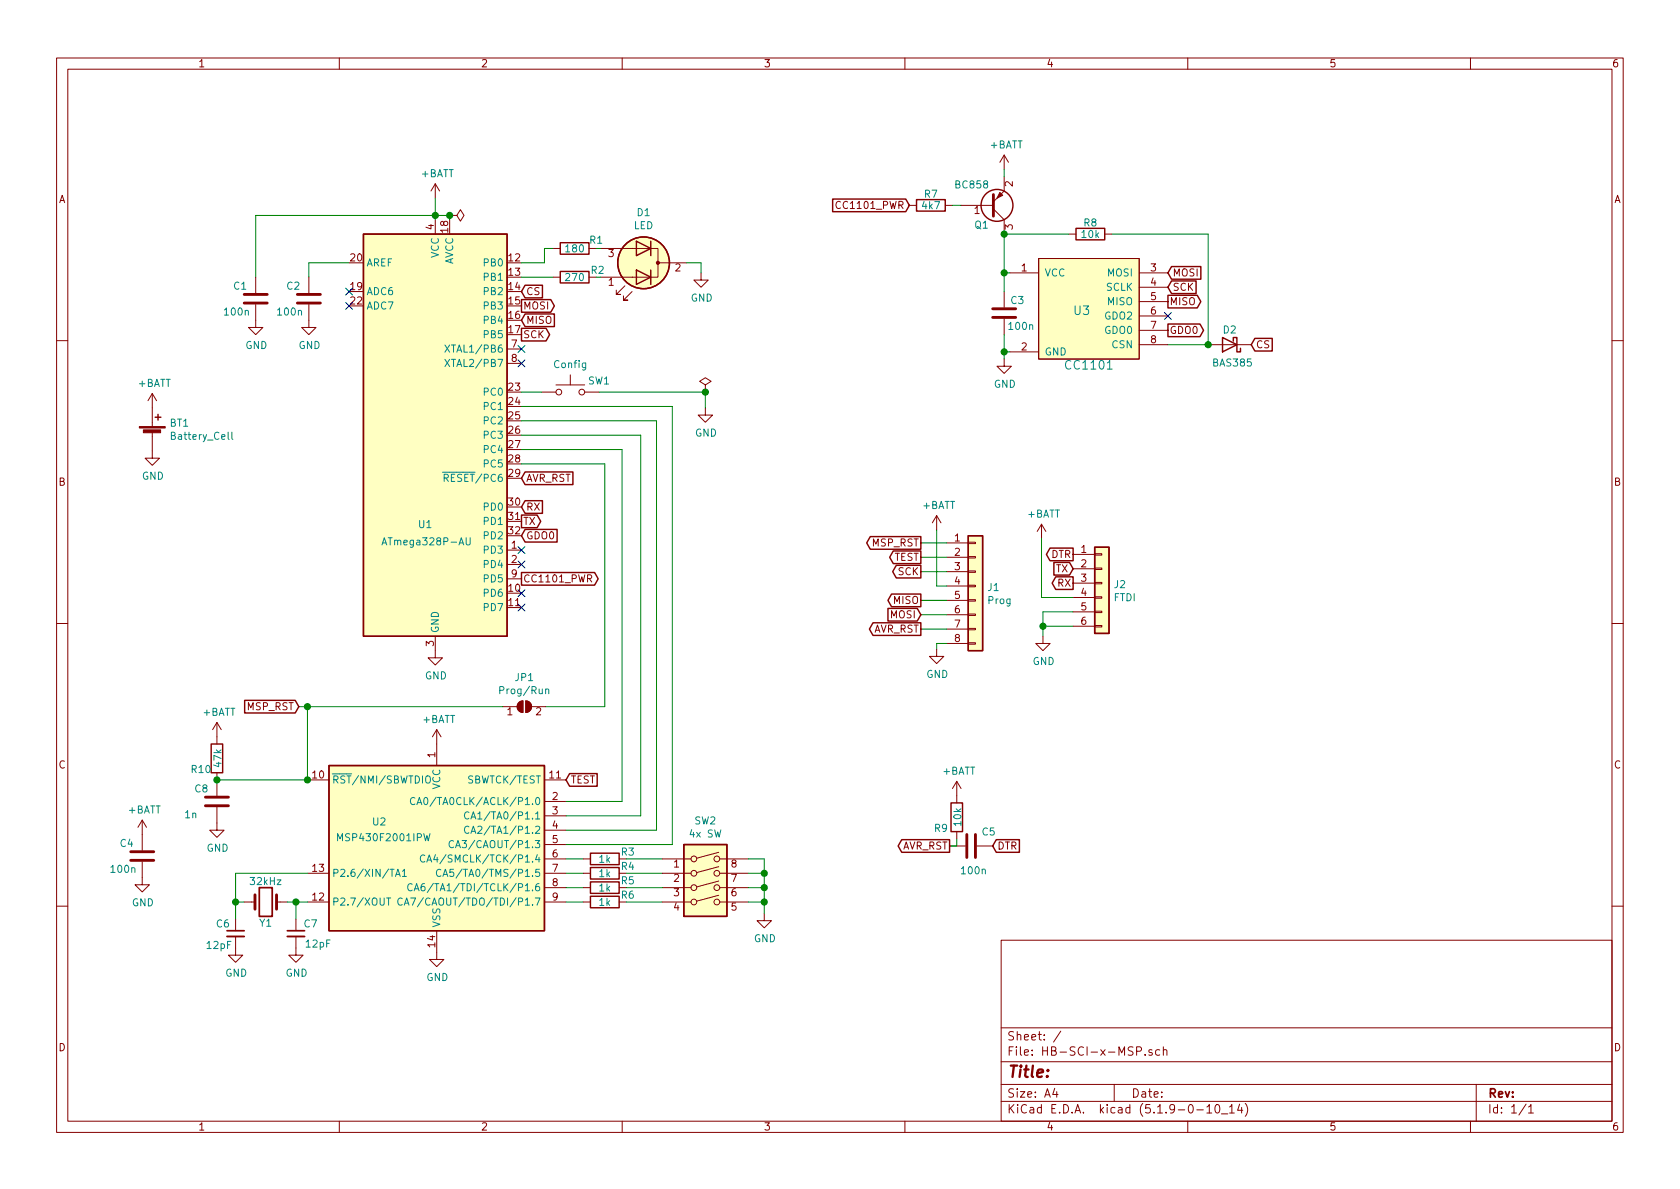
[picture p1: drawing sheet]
EESchema Schematic File Version 4
EELAYER 30 0
EELAYER END
$Descr A4 11693 8268
encoding utf-8
Sheet 1 1
Title ""
Date ""
Rev ""
Comp ""
Comment1 ""
Comment2 ""
Comment3 ""
Comment4 ""
$EndDescr
$Comp
L MCU_Texas_MSP430:MSP430F2001IPW U2
U 1 1
P 3040 5870
F 0 "U2" H 2640 6030 50  0000 C CNN
F 1 "MSP430F2001IPW" H 2670 5920 50  0000 C CNN
F 2 "Package_SO:TSSOP-14_4.4x5mm_P0.65mm" H 2490 5220 50  0001 C CIN
F 3 "http://www.ti.com/lit/ds/symlink/msp430f2001.pdf" H 3040 5870 50  0001 C CNN
	1    3040 5870
	1    0    0    -1  
$EndComp
$Comp
L MCU_Microchip_ATmega:ATmega328P-AU U1
U 1 1
P 3030 3020
F 0 "U1" H 2960 2400 50  0000 C CNN
F 1 "ATmega328P-AU" H 2970 2280 50  0000 C CNN
F 2 "Package_QFP:TQFP-32_7x7mm_P0.8mm" H 3030 3020 50  0001 C CIN
F 3 "http://ww1.microchip.com/downloads/en/DeviceDoc/ATmega328_P%20AVR%20MCU%20with%20picoPower%20Technology%20Data%20Sheet%2040001984A.pdf" H 3030 3020 50  0001 C CNN
	1    3030 3020
	1    0    0    -1  
$EndComp
$Comp
L cc1101:CC1101 U3
U 1 1
P 7330 2440
F 0 "U3" H 7530 2730 60  0000 C CNN
F 1 "CC1101" H 7580 2350 60  0000 C CNN
F 2 "additional:CC1101_Pads" H 7330 2440 60  0001 C CNN
F 3 "" H 7330 2440 60  0001 C CNN
	1    7330 2440
	1    0    0    -1  
$EndComp
$Comp
L power:GND #PWR0101
U 1 1
P 3030 4520
F 0 "#PWR0101" H 3030 4270 50  0001 C CNN
F 1 "GND" H 3035 4347 50  0000 C CNN
F 2 "" H 3030 4520 50  0001 C CNN
F 3 "" H 3030 4520 50  0001 C CNN
	1    3030 4520
	1    0    0    -1  
$EndComp
$Comp
L power:GND #PWR0102
U 1 1
P 3040 6620
F 0 "#PWR0102" H 3040 6370 50  0001 C CNN
F 1 "GND" H 3045 6447 50  0000 C CNN
F 2 "" H 3040 6620 50  0001 C CNN
F 3 "" H 3040 6620 50  0001 C CNN
	1    3040 6620
	1    0    0    -1  
$EndComp
$Comp
L power:GND #PWR0103
U 1 1
P 6990 2490
F 0 "#PWR0103" H 6990 2240 50  0001 C CNN
F 1 "GND" H 6995 2317 50  0000 C CNN
F 2 "" H 6990 2490 50  0001 C CNN
F 3 "" H 6990 2490 50  0001 C CNN
	1    6990 2490
	1    0    0    -1  
$EndComp
Wire Wire Line
	7030 2440 6990 2440
Wire Wire Line
	6990 2440 6990 2490
Wire Wire Line
	6990 1890 7030 1890
Wire Wire Line
	3130 1520 3130 1490
Wire Wire Line
	3130 1490 3030 1490
Connection ~ 3030 1490
Wire Wire Line
	3030 1490 3030 1520
$Comp
L Device:R R8
U 1 1
P 7590 1620
F 0 "R8" V 7510 1620 50  0000 C CNN
F 1 "10k" V 7590 1620 50  0000 C CNN
F 2 "Resistor_SMD:R_0805_2012Metric_Pad1.15x1.40mm_HandSolder" V 7520 1620 50  0001 C CNN
F 3 "~" H 7590 1620 50  0001 C CNN
	1    7590 1620
	0    1    1    0   
$EndComp
Wire Wire Line
	7440 1620 6990 1620
Wire Wire Line
	6990 1620 6990 1890
Wire Wire Line
	8130 2390 8410 2390
Wire Wire Line
	8410 2390 8410 1620
Wire Wire Line
	8410 1620 7740 1620
Connection ~ 6990 1890
$Comp
L power:+BATT #PWR0105
U 1 1
P 3030 1370
F 0 "#PWR0105" H 3030 1220 50  0001 C CNN
F 1 "+BATT" H 3045 1543 50  0000 C CNN
F 2 "" H 3030 1370 50  0001 C CNN
F 3 "" H 3030 1370 50  0001 C CNN
	1    3030 1370
	1    0    0    -1  
$EndComp
Wire Wire Line
	3030 1370 3030 1490
NoConn ~ 2430 2020
NoConn ~ 2430 2120
Wire Wire Line
	2430 1820 2150 1820
Wire Wire Line
	2150 1820 2150 1920
$Comp
L Device:C C2
U 1 1
P 2150 2070
F 0 "C2" H 1990 2160 50  0000 L CNN
F 1 "100n" H 1920 1980 50  0000 L CNN
F 2 "Capacitor_SMD:C_0805_2012Metric_Pad1.15x1.40mm_HandSolder" H 2188 1920 50  0001 C CNN
F 3 "~" H 2150 2070 50  0001 C CNN
	1    2150 2070
	1    0    0    -1  
$EndComp
$Comp
L power:GND #PWR0106
U 1 1
P 2150 2220
F 0 "#PWR0106" H 2150 1970 50  0001 C CNN
F 1 "GND" H 2155 2047 50  0000 C CNN
F 2 "" H 2150 2220 50  0001 C CNN
F 3 "" H 2150 2220 50  0001 C CNN
	1    2150 2220
	1    0    0    -1  
$EndComp
Wire Wire Line
	3030 1490 1780 1490
Wire Wire Line
	1780 1490 1780 1920
$Comp
L Device:C C1
U 1 1
P 1780 2070
F 0 "C1" H 1620 2160 50  0000 L CNN
F 1 "100n" H 1550 1980 50  0000 L CNN
F 2 "Capacitor_SMD:C_0805_2012Metric_Pad1.15x1.40mm_HandSolder" H 1818 1920 50  0001 C CNN
F 3 "~" H 1780 2070 50  0001 C CNN
	1    1780 2070
	1    0    0    -1  
$EndComp
$Comp
L power:GND #PWR0107
U 1 1
P 1780 2220
F 0 "#PWR0107" H 1780 1970 50  0001 C CNN
F 1 "GND" H 1785 2047 50  0000 C CNN
F 2 "" H 1780 2220 50  0001 C CNN
F 3 "" H 1780 2220 50  0001 C CNN
	1    1780 2220
	1    0    0    -1  
$EndComp
$Comp
L Device:R R1
U 1 1
P 4000 1720
F 0 "R1" V 3940 1870 50  0000 C CNN
F 1 "180" V 4000 1720 50  0000 C CNN
F 2 "Resistor_SMD:R_0805_2012Metric_Pad1.15x1.40mm_HandSolder" V 3930 1720 50  0001 C CNN
F 3 "~" H 4000 1720 50  0001 C CNN
	1    4000 1720
	0    1    1    0   
$EndComp
$Comp
L Device:R R2
U 1 1
P 4000 1920
F 0 "R2" V 3950 2080 50  0000 C CNN
F 1 "270" V 4000 1920 50  0000 C CNN
F 2 "Resistor_SMD:R_0805_2012Metric_Pad1.15x1.40mm_HandSolder" V 3930 1920 50  0001 C CNN
F 3 "~" H 4000 1920 50  0001 C CNN
	1    4000 1920
	0    1    1    0   
$EndComp
$Comp
L Device:LED_Dual_ACA D1
U 1 1
P 4480 1820
F 0 "D1" H 4480 1473 50  0000 C CNN
F 1 "LED" H 4480 1564 50  0000 C CNN
F 2 "LED_THT:LED_D3.0mm-3" H 4480 1820 50  0001 C CNN
F 3 "~" H 4480 1820 50  0001 C CNN
	1    4480 1820
	-1   0    0    1   
$EndComp
Wire Wire Line
	4150 1720 4180 1720
Wire Wire Line
	4150 1920 4180 1920
$Comp
L power:GND #PWR0108
U 1 1
P 4880 1890
F 0 "#PWR0108" H 4880 1640 50  0001 C CNN
F 1 "GND" H 4885 1717 50  0000 C CNN
F 2 "" H 4880 1890 50  0001 C CNN
F 3 "" H 4880 1890 50  0001 C CNN
	1    4880 1890
	1    0    0    -1  
$EndComp
Wire Wire Line
	4780 1820 4880 1820
Wire Wire Line
	4880 1820 4880 1890
$Comp
L Diode:1N5711UR D2
U 1 1
P 8560 2390
F 0 "D2" H 8560 2290 50  0000 C CNN
F 1 "BAS385" H 8540 2520 50  0000 C CNN
F 2 "Diode_SMD:D_MicroMELF_Hadsoldering" H 8560 2215 50  0001 C CNN
F 3 "https://www.microsemi.com/document-portal/doc_download/131890-lds-0040-1-datasheet" H 8560 2390 50  0001 C CNN
	1    8560 2390
	-1   0    0    1   
$EndComp
Text GLabel 8130 1890 2    50   Input ~ 0
MOSI
Text GLabel 8130 1990 2    50   Input ~ 0
SCK
Text GLabel 8130 2090 2    50   Output ~ 0
MISO
Text GLabel 8130 2290 2    50   Output ~ 0
GDO0
NoConn ~ 8130 2190
Connection ~ 8410 2390
Text GLabel 8710 2390 2    50   Input ~ 0
CS
Text GLabel 3630 2020 2    50   Input ~ 0
CS
Wire Wire Line
	3630 1820 3790 1820
Wire Wire Line
	3790 1820 3790 1720
Wire Wire Line
	3790 1720 3850 1720
Wire Wire Line
	3630 1920 3850 1920
Text GLabel 3630 2120 2    50   Output ~ 0
MOSI
Text GLabel 3630 2220 2    50   Input ~ 0
MISO
Text GLabel 3630 2320 2    50   Output ~ 0
SCK
$Comp
L Transistor_BJT:BC858 Q1
U 1 1
P 6890 1420
F 0 "Q1" H 6780 1560 50  0000 L CNN
F 1 "BC858" H 6640 1280 50  0000 L CNN
F 2 "Package_TO_SOT_SMD:SOT-23" H 7090 1345 50  0001 L CIN
F 3 "https://www.onsemi.com/pub/Collateral/BC860-D.pdf" H 6890 1420 50  0001 L CNN
	1    6890 1420
	1    0    0    1   
$EndComp
$Comp
L Device:C C3
U 1 1
P 6990 2170
F 0 "C3" H 7030 2260 50  0000 L CNN
F 1 "100n" H 7010 2080 50  0000 L CNN
F 2 "Capacitor_SMD:C_0805_2012Metric_Pad1.15x1.40mm_HandSolder" H 7028 2020 50  0001 C CNN
F 3 "~" H 6990 2170 50  0001 C CNN
	1    6990 2170
	1    0    0    -1  
$EndComp
Wire Wire Line
	6990 1890 6990 2020
Wire Wire Line
	6990 2320 6990 2440
Connection ~ 6990 2440
Connection ~ 6990 1620
$Comp
L power:+BATT #PWR0109
U 1 1
P 6990 1170
F 0 "#PWR0109" H 6990 1020 50  0001 C CNN
F 1 "+BATT" H 7005 1343 50  0000 C CNN
F 2 "" H 6990 1170 50  0001 C CNN
F 3 "" H 6990 1170 50  0001 C CNN
	1    6990 1170
	1    0    0    -1  
$EndComp
Wire Wire Line
	6990 1170 6990 1220
$Comp
L Device:R R7
U 1 1
P 6480 1420
F 0 "R7" V 6400 1420 50  0000 C CNN
F 1 "4k7" V 6480 1420 50  0000 C CNN
F 2 "Resistor_SMD:R_0805_2012Metric_Pad1.15x1.40mm_HandSolder" V 6410 1420 50  0001 C CNN
F 3 "~" H 6480 1420 50  0001 C CNN
	1    6480 1420
	0    1    1    0   
$EndComp
Wire Wire Line
	6630 1420 6690 1420
Text GLabel 6330 1420 0    50   Input ~ 0
CC1101_PWR
Text GLabel 3630 4020 2    50   Output ~ 0
CC1101_PWR
NoConn ~ 3630 4220
NoConn ~ 3630 4120
NoConn ~ 3630 3920
$Comp
L Switch:SW_Push SW1
U 1 1
P 3970 2720
F 0 "SW1" H 4170 2800 50  0000 C CNN
F 1 "Config" H 3970 2914 50  0000 C CNN
F 2 "Button_Switch_SMD:SW_SPST_EVQPE1" H 3970 2920 50  0001 C CNN
F 3 "~" H 3970 2920 50  0001 C CNN
	1    3970 2720
	1    0    0    -1  
$EndComp
NoConn ~ 3630 2420
NoConn ~ 3630 2520
Wire Wire Line
	3630 2720 3770 2720
Wire Wire Line
	4170 2720 4910 2720
Wire Wire Line
	4910 2720 4910 2830
$Comp
L power:GND #PWR0110
U 1 1
P 4910 2830
F 0 "#PWR0110" H 4910 2580 50  0001 C CNN
F 1 "GND" H 4915 2657 50  0000 C CNN
F 2 "" H 4910 2830 50  0001 C CNN
F 3 "" H 4910 2830 50  0001 C CNN
	1    4910 2830
	1    0    0    -1  
$EndComp
NoConn ~ 3630 3820
Text GLabel 3630 3720 2    50   Input ~ 0
GDO0
$Comp
L Device:Crystal Y1
U 1 1
P 1850 6270
F 0 "Y1" H 1850 6420 50  0000 C CNN
F 1 "32kHz" H 1850 6130 50  0000 C CNN
F 2 "Crystal:Crystal_DS26_D2.0mm_L6.0mm_Horizontal" H 1850 6270 50  0001 C CNN
F 3 "~" H 1850 6270 50  0001 C CNN
	1    1850 6270
	-1   0    0    1   
$EndComp
Wire Wire Line
	2000 6270 2060 6270
Wire Wire Line
	2140 6070 1640 6070
Wire Wire Line
	1640 6270 1700 6270
Wire Wire Line
	2140 5420 2140 4910
Wire Wire Line
	2140 4910 3500 4910
Wire Wire Line
	4210 4910 4210 3220
Wire Wire Line
	4210 3220 3630 3220
Wire Wire Line
	4330 3120 3630 3120
Wire Wire Line
	3630 3020 4460 3020
Wire Wire Line
	4570 2920 3630 2920
Wire Wire Line
	3630 2820 4680 2820
Wire Wire Line
	4680 2820 4680 5870
Wire Wire Line
	3940 5570 4330 5570
Wire Wire Line
	4330 5570 4330 3120
Wire Wire Line
	4460 3020 4460 5670
Wire Wire Line
	3940 5670 4460 5670
Wire Wire Line
	3940 5770 4570 5770
Wire Wire Line
	4570 5770 4570 2920
Wire Wire Line
	3940 5870 4680 5870
$Comp
L Switch:SW_DIP_x04 SW2
U 1 1
P 4910 6170
F 0 "SW2" H 4910 6637 50  0000 C CNN
F 1 "4x SW" H 4910 6546 50  0000 C CNN
F 2 "Connector_PinHeader_2.54mm:PinHeader_2x04_P2.54mm_Vertical" H 4910 6170 50  0001 C CNN
F 3 "~" H 4910 6170 50  0001 C CNN
	1    4910 6170
	1    0    0    -1  
$EndComp
$Comp
L Device:R R6
U 1 1
P 4210 6270
F 0 "R6" V 4160 6430 50  0000 C CNN
F 1 "1k" V 4210 6270 50  0000 C CNN
F 2 "Resistor_SMD:R_0805_2012Metric_Pad1.15x1.40mm_HandSolder" V 4140 6270 50  0001 C CNN
F 3 "~" H 4210 6270 50  0001 C CNN
	1    4210 6270
	0    1    1    0   
$EndComp
$Comp
L Device:R R5
U 1 1
P 4210 6170
F 0 "R5" V 4160 6330 50  0000 C CNN
F 1 "1k" V 4210 6170 50  0000 C CNN
F 2 "Resistor_SMD:R_0805_2012Metric_Pad1.15x1.40mm_HandSolder" V 4140 6170 50  0001 C CNN
F 3 "~" H 4210 6170 50  0001 C CNN
	1    4210 6170
	0    1    1    0   
$EndComp
$Comp
L Device:R R4
U 1 1
P 4210 6070
F 0 "R4" V 4160 6230 50  0000 C CNN
F 1 "1k" V 4210 6070 50  0000 C CNN
F 2 "Resistor_SMD:R_0805_2012Metric_Pad1.15x1.40mm_HandSolder" V 4140 6070 50  0001 C CNN
F 3 "~" H 4210 6070 50  0001 C CNN
	1    4210 6070
	0    1    1    0   
$EndComp
$Comp
L Device:R R3
U 1 1
P 4210 5970
F 0 "R3" V 4160 6130 50  0000 C CNN
F 1 "1k" V 4210 5970 50  0000 C CNN
F 2 "Resistor_SMD:R_0805_2012Metric_Pad1.15x1.40mm_HandSolder" V 4140 5970 50  0001 C CNN
F 3 "~" H 4210 5970 50  0001 C CNN
	1    4210 5970
	0    1    1    0   
$EndComp
Wire Wire Line
	3940 5970 4060 5970
Wire Wire Line
	4060 6070 3940 6070
Wire Wire Line
	3940 6170 4060 6170
Wire Wire Line
	4060 6270 3940 6270
Wire Wire Line
	4360 5970 4610 5970
Wire Wire Line
	4610 6070 4360 6070
Wire Wire Line
	4360 6170 4610 6170
Wire Wire Line
	4610 6270 4360 6270
Wire Wire Line
	5210 5970 5320 5970
Wire Wire Line
	5320 5970 5320 6070
Wire Wire Line
	5320 6070 5210 6070
Wire Wire Line
	5210 6170 5320 6170
Wire Wire Line
	5320 6170 5320 6070
Connection ~ 5320 6070
Wire Wire Line
	5210 6270 5320 6270
Wire Wire Line
	5320 6270 5320 6170
Connection ~ 5320 6170
Wire Wire Line
	5320 6270 5320 6350
Connection ~ 5320 6270
$Comp
L power:GND #PWR0111
U 1 1
P 5320 6350
F 0 "#PWR0111" H 5320 6100 50  0001 C CNN
F 1 "GND" H 5325 6177 50  0000 C CNN
F 2 "" H 5320 6350 50  0001 C CNN
F 3 "" H 5320 6350 50  0001 C CNN
	1    5320 6350
	1    0    0    -1  
$EndComp
$Comp
L power:PWR_FLAG #FLG0101
U 1 1
P 3130 1490
F 0 "#FLG0101" H 3130 1565 50  0001 C CNN
F 1 "PWR_FLAG" V 3130 1618 50  0001 L CNN
F 2 "" H 3130 1490 50  0001 C CNN
F 3 "~" H 3130 1490 50  0001 C CNN
	1    3130 1490
	0    1    1    0   
$EndComp
Connection ~ 3130 1490
$Comp
L power:+BATT #PWR0104
U 1 1
P 3040 5170
F 0 "#PWR0104" H 3040 5020 50  0001 C CNN
F 1 "+BATT" H 3055 5343 50  0000 C CNN
F 2 "" H 3040 5170 50  0001 C CNN
F 3 "" H 3040 5170 50  0001 C CNN
	1    3040 5170
	1    0    0    -1  
$EndComp
$Comp
L power:PWR_FLAG #FLG0102
U 1 1
P 4910 2720
F 0 "#FLG0102" H 4910 2795 50  0001 C CNN
F 1 "PWR_FLAG" H 4910 2893 50  0001 C CNN
F 2 "" H 4910 2720 50  0001 C CNN
F 3 "~" H 4910 2720 50  0001 C CNN
	1    4910 2720
	1    0    0    -1  
$EndComp
Connection ~ 4910 2720
$Comp
L Device:C C4
U 1 1
P 990 5950
F 0 "C4" H 830 6040 50  0000 L CNN
F 1 "100n" H 760 5860 50  0000 L CNN
F 2 "Capacitor_SMD:C_0805_2012Metric_Pad1.15x1.40mm_HandSolder" H 1028 5800 50  0001 C CNN
F 3 "~" H 990 5950 50  0001 C CNN
	1    990  5950
	1    0    0    -1  
$EndComp
$Comp
L power:+BATT #PWR01
U 1 1
P 990 5800
F 0 "#PWR01" H 990 5650 50  0001 C CNN
F 1 "+BATT" H 1005 5973 50  0000 C CNN
F 2 "" H 990 5800 50  0001 C CNN
F 3 "" H 990 5800 50  0001 C CNN
	1    990  5800
	1    0    0    -1  
$EndComp
$Comp
L power:GND #PWR02
U 1 1
P 990 6100
F 0 "#PWR02" H 990 5850 50  0001 C CNN
F 1 "GND" H 995 5927 50  0000 C CNN
F 2 "" H 990 6100 50  0001 C CNN
F 3 "" H 990 6100 50  0001 C CNN
	1    990  6100
	1    0    0    -1  
$EndComp
$Comp
L Device:Battery_Cell BT1
U 1 1
P 1060 3030
F 0 "BT1" H 1178 3126 50  0000 L CNN
F 1 "Battery_Cell" H 1178 3035 50  0000 L CNN
F 2 "Battery:BatteryHolder_Keystone_1060_1x2032" V 1060 3090 50  0001 C CNN
F 3 "https://www.reichelt.de/knopfzellenclip-fuer-20-mm-smd-kzh-20smd-2-p74686.html" V 1060 3090 50  0001 C CNN
	1    1060 3030
	1    0    0    -1  
$EndComp
$Comp
L power:+BATT #PWR0112
U 1 1
P 1060 2830
F 0 "#PWR0112" H 1060 2680 50  0001 C CNN
F 1 "+BATT" H 1075 3003 50  0000 C CNN
F 2 "" H 1060 2830 50  0001 C CNN
F 3 "" H 1060 2830 50  0001 C CNN
	1    1060 2830
	1    0    0    -1  
$EndComp
$Comp
L power:GND #PWR0113
U 1 1
P 1060 3130
F 0 "#PWR0113" H 1060 2880 50  0001 C CNN
F 1 "GND" H 1065 2957 50  0000 C CNN
F 2 "" H 1060 3130 50  0001 C CNN
F 3 "" H 1060 3130 50  0001 C CNN
	1    1060 3130
	1    0    0    -1  
$EndComp
$Comp
L Connector_Generic:Conn_01x08 J1
U 1 1
P 6790 4070
F 0 "J1" H 6870 4062 50  0000 L CNN
F 1 "Prog" H 6870 3971 50  0000 L CNN
F 2 "Connector_PinHeader_2.00mm:PinHeader_1x08_P2.00mm_Vertical" H 6790 4070 50  0001 C CNN
F 3 "~" H 6790 4070 50  0001 C CNN
	1    6790 4070
	1    0    0    -1  
$EndComp
$Comp
L power:GND #PWR0114
U 1 1
P 6520 4510
F 0 "#PWR0114" H 6520 4260 50  0001 C CNN
F 1 "GND" H 6525 4337 50  0000 C CNN
F 2 "" H 6520 4510 50  0001 C CNN
F 3 "" H 6520 4510 50  0001 C CNN
	1    6520 4510
	1    0    0    -1  
$EndComp
Text GLabel 3630 3320 2    50   Input ~ 0
AVR_RST
Text GLabel 6410 4370 0    50   Output ~ 0
AVR_RST
Text GLabel 6410 4270 0    50   Input ~ 0
MOSI
Text GLabel 6410 4170 0    50   Output ~ 0
MISO
$Comp
L power:+BATT #PWR0115
U 1 1
P 6520 3680
F 0 "#PWR0115" H 6520 3530 50  0001 C CNN
F 1 "+BATT" H 6535 3853 50  0000 C CNN
F 2 "" H 6520 3680 50  0001 C CNN
F 3 "" H 6520 3680 50  0001 C CNN
	1    6520 3680
	1    0    0    -1  
$EndComp
Text GLabel 6410 3970 0    50   Output ~ 0
SCK
Wire Wire Line
	6520 3680 6520 4070
Wire Wire Line
	6520 4070 6590 4070
Wire Wire Line
	6410 3970 6590 3970
Wire Wire Line
	6410 4170 6590 4170
Wire Wire Line
	6410 4270 6590 4270
Wire Wire Line
	6410 4370 6590 4370
Wire Wire Line
	6590 4470 6520 4470
Wire Wire Line
	6520 4470 6520 4510
Text GLabel 3940 5420 2    50   Input ~ 0
TEST
Text GLabel 6410 3870 0    50   Output ~ 0
TEST
Wire Wire Line
	6590 3870 6410 3870
Text GLabel 6410 3770 0    50   Output ~ 0
MSP_RST
Wire Wire Line
	6410 3770 6590 3770
Text GLabel 2080 4910 0    50   Input ~ 0
MSP_RST
Connection ~ 2140 5420
$Comp
L Jumper:SolderJumper_2_Open JP1
U 1 1
P 3650 4910
F 0 "JP1" H 3650 5115 50  0000 C CNN
F 1 "Prog/Run" H 3650 5024 50  0000 C CNN
F 2 "Jumper:SolderJumper-2_P1.3mm_Open_Pad1.0x1.5mm" H 3650 4910 50  0001 C CNN
F 3 "~" H 3650 4910 50  0001 C CNN
	1    3650 4910
	1    0    0    -1  
$EndComp
Wire Wire Line
	3800 4910 4210 4910
$Comp
L Connector_Generic:Conn_01x06 J2
U 1 1
P 7670 4050
F 0 "J2" H 7750 4042 50  0000 L CNN
F 1 "FTDI" H 7750 3951 50  0000 L CNN
F 2 "Connector_PinHeader_2.54mm:PinHeader_1x06_P2.54mm_Vertical" H 7670 4050 50  0001 C CNN
F 3 "~" H 7670 4050 50  0001 C CNN
	1    7670 4050
	1    0    0    -1  
$EndComp
$Comp
L power:GND #PWR0116
U 1 1
P 7260 4420
F 0 "#PWR0116" H 7260 4170 50  0001 C CNN
F 1 "GND" H 7265 4247 50  0000 C CNN
F 2 "" H 7260 4420 50  0001 C CNN
F 3 "" H 7260 4420 50  0001 C CNN
	1    7260 4420
	1    0    0    -1  
$EndComp
$Comp
L power:+BATT #PWR0117
U 1 1
P 7250 3740
F 0 "#PWR0117" H 7250 3590 50  0001 C CNN
F 1 "+BATT" H 7265 3913 50  0000 C CNN
F 2 "" H 7250 3740 50  0001 C CNN
F 3 "" H 7250 3740 50  0001 C CNN
	1    7250 3740
	1    0    0    -1  
$EndComp
Wire Wire Line
	7470 4250 7260 4250
Wire Wire Line
	7260 4250 7260 4350
Wire Wire Line
	7470 4350 7260 4350
Connection ~ 7260 4350
Wire Wire Line
	7260 4350 7260 4420
Wire Wire Line
	7250 3740 7250 4150
Wire Wire Line
	7250 4150 7470 4150
Text GLabel 7470 3850 0    50   Output ~ 0
DTR
Text GLabel 7470 3950 0    50   Input ~ 0
TX
Text GLabel 7470 4050 0    50   Output ~ 0
RX
Text GLabel 3630 3520 2    50   Input ~ 0
RX
Text GLabel 3630 3620 2    50   Output ~ 0
TX
Text GLabel 6910 5880 2    50   Input ~ 0
DTR
$Comp
L Device:C C5
U 1 1
P 6760 5880
F 0 "C5" V 6660 5950 50  0000 L CNN
F 1 "100n" V 6930 5800 50  0000 L CNN
F 2 "Capacitor_SMD:C_0805_2012Metric_Pad1.15x1.40mm_HandSolder" H 6798 5730 50  0001 C CNN
F 3 "~" H 6760 5880 50  0001 C CNN
	1    6760 5880
	0    1    1    0   
$EndComp
Text GLabel 6610 5880 0    50   Output ~ 0
AVR_RST
$Comp
L Device:R R9
U 1 1
P 6660 5680
F 0 "R9" H 6770 5760 50  0000 C CNN
F 1 "10k" V 6650 5680 50  0000 C CNN
F 2 "Resistor_SMD:R_0805_2012Metric_Pad1.15x1.40mm_HandSolder" V 6590 5680 50  0001 C CNN
F 3 "~" H 6660 5680 50  0001 C CNN
	1    6660 5680
	-1   0    0    1   
$EndComp
Wire Wire Line
	6610 5880 6660 5880
Wire Wire Line
	6660 5880 6660 5830
$Comp
L power:+BATT #PWR0118
U 1 1
P 6660 5530
F 0 "#PWR0118" H 6660 5380 50  0001 C CNN
F 1 "+BATT" H 6675 5703 50  0000 C CNN
F 2 "" H 6660 5530 50  0001 C CNN
F 3 "" H 6660 5530 50  0001 C CNN
	1    6660 5530
	1    0    0    -1  
$EndComp
$Comp
L Device:C_Small C6
U 1 1
P 1640 6490
F 0 "C6" H 1500 6560 50  0000 L CNN
F 1 "12pF" H 1430 6410 50  0000 L CNN
F 2 "Capacitor_SMD:C_0805_2012Metric_Pad1.15x1.40mm_HandSolder" H 1640 6490 50  0001 C CNN
F 3 "~" H 1640 6490 50  0001 C CNN
	1    1640 6490
	1    0    0    -1  
$EndComp
$Comp
L Device:C_Small C7
U 1 1
P 2060 6490
F 0 "C7" H 2110 6560 50  0000 L CNN
F 1 "12pF" H 2120 6420 50  0000 L CNN
F 2 "Capacitor_SMD:C_0805_2012Metric_Pad1.15x1.40mm_HandSolder" H 2060 6490 50  0001 C CNN
F 3 "~" H 2060 6490 50  0001 C CNN
	1    2060 6490
	1    0    0    -1  
$EndComp
Wire Wire Line
	1640 6070 1640 6270
Connection ~ 1640 6270
Wire Wire Line
	1640 6270 1640 6390
Wire Wire Line
	2060 6390 2060 6270
Connection ~ 2060 6270
Wire Wire Line
	2060 6270 2140 6270
$Comp
L power:GND #PWR03
U 1 1
P 1640 6590
F 0 "#PWR03" H 1640 6340 50  0001 C CNN
F 1 "GND" H 1645 6417 50  0000 C CNN
F 2 "" H 1640 6590 50  0001 C CNN
F 3 "" H 1640 6590 50  0001 C CNN
	1    1640 6590
	1    0    0    -1  
$EndComp
$Comp
L power:GND #PWR04
U 1 1
P 2060 6590
F 0 "#PWR04" H 2060 6340 50  0001 C CNN
F 1 "GND" H 2065 6417 50  0000 C CNN
F 2 "" H 2060 6590 50  0001 C CNN
F 3 "" H 2060 6590 50  0001 C CNN
	1    2060 6590
	1    0    0    -1  
$EndComp
$Comp
L power:+BATT #PWR05
U 1 1
P 1510 5120
F 0 "#PWR05" H 1510 4970 50  0001 C CNN
F 1 "+BATT" H 1525 5293 50  0000 C CNN
F 2 "" H 1510 5120 50  0001 C CNN
F 3 "" H 1510 5120 50  0001 C CNN
	1    1510 5120
	1    0    0    -1  
$EndComp
$Comp
L Device:R R10
U 1 1
P 1510 5270
F 0 "R10" H 1620 5350 50  0000 C CNN
F 1 "47k" V 1500 5270 50  0000 C CNN
F 2 "Resistor_SMD:R_0805_2012Metric_Pad1.15x1.40mm_HandSolder" V 1440 5270 50  0001 C CNN
F 3 "~" H 1510 5270 50  0001 C CNN
	1    1510 5270
	-1   0    0    1   
$EndComp
$Comp
L Device:C C8
U 1 1
P 1510 5570
F 0 "C8" H 1350 5660 50  0000 L CNN
F 1 "1n" H 1280 5480 50  0000 L CNN
F 2 "Capacitor_SMD:C_0805_2012Metric_Pad1.15x1.40mm_HandSolder" H 1548 5420 50  0001 C CNN
F 3 "~" H 1510 5570 50  0001 C CNN
	1    1510 5570
	1    0    0    -1  
$EndComp
$Comp
L power:GND #PWR06
U 1 1
P 1510 5720
F 0 "#PWR06" H 1510 5470 50  0001 C CNN
F 1 "GND" H 1515 5547 50  0000 C CNN
F 2 "" H 1510 5720 50  0001 C CNN
F 3 "" H 1510 5720 50  0001 C CNN
	1    1510 5720
	1    0    0    -1  
$EndComp
Wire Wire Line
	1510 5420 2140 5420
Connection ~ 1510 5420
Wire Wire Line
	2080 4910 2140 4910
Connection ~ 2140 4910
$EndSCHEMATC
